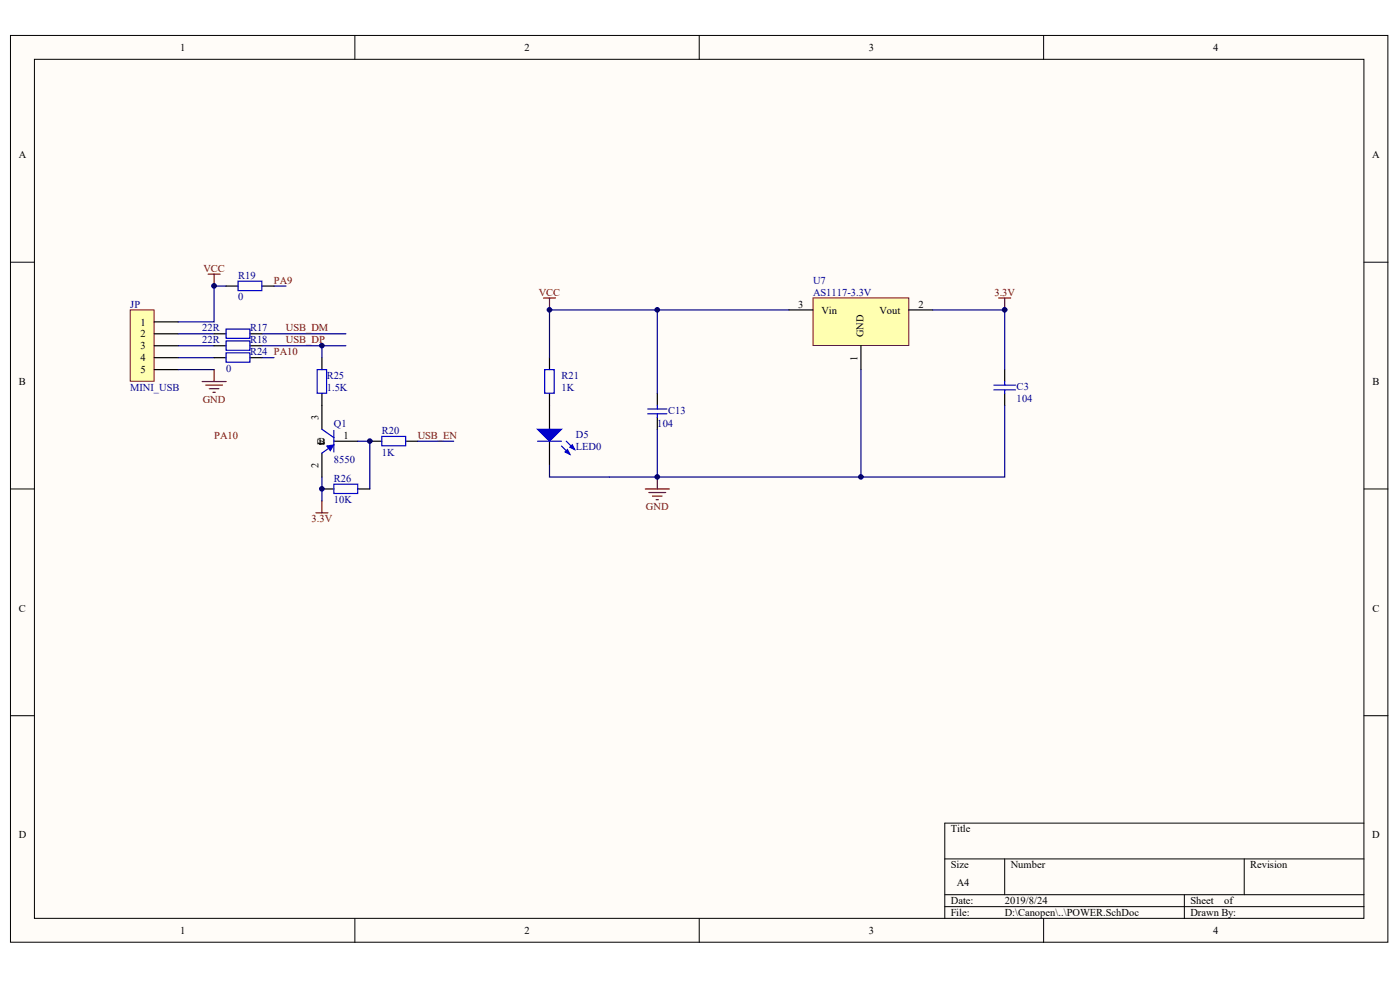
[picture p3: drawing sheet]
<svg xmlns="http://www.w3.org/2000/svg" width="288mm" height="202mm" viewBox="0 0 288 202" stroke-linecap="round" stroke-linejoin="round" font-family="sans-serif">
<g fill="#fffcf8" stroke="#000" stroke-width=".21">
<path d="M2.2 7.3h283.2v186.3h-283.2z"/>
<path d="M7.1 12.2h273.3v176.5h-273.3z"/>
</g>
<g fill="none" stroke="#000" stroke-width=".21">
<path d="M73 7.3v4.9M143.8 7.3v4.9M214.6 7.3v4.9M2.2 53.9h4.9M280.5 53.9h4.9M2.2 100.4h4.9M280.5 100.4h4.9M2.2 147h4.9M280.5 147h4.9M194.3 176.4h86.2M206.6 176.4v7.4M255.8 176.4v7.4"/>
<path d="M280.5 169.1h-86.2v19.6M73 188.7v4.9M143.8 188.7v4.9M194.3 183.8h86.2M194.3 186.3h86.2M214.6 188.7v4.9M243.5 183.8v4.9"/>
</g>
<path d="M113 73.5v2.4M113 80.8v7.4M113 90.6v4.9M135.2 80.8v2.5M135.2 85.7v2.5" fill="none" stroke="#000" stroke-width=".25"/>
<g fill="#00f" stroke="#00f" stroke-width=".25">
<path d="M110.5 88.2h5l-2.5 2.4z"/>
<path d="M116.2 92.8l.5-.4 .5 .9z"/>
<path d="M117.2 91.9l.5-.5 .5 1z"/>
</g>
<path d="M112 75.9h1.9v4.9h-1.9zM110.5 90.6h5M115.5 91.6l1.7 1.7M116.4 90.6l1.8 1.8M133.2 84h3.9M133.2 85h3.9M135.2 83.3v.7M135.2 85v.7" fill="none" stroke="#00f" stroke-width=".25"/>
<path d="M111.8 61.2h2.4M113 61.2v2.5M135.2 98v2.4M132.7 100.4h4.9M133.4 101.2h3.5M134.2 101.9h1.9M134.9 102.7h.5" fill="none" stroke="#800000" stroke-width=".25"/>
<path d="M167.2 61.2h19.7v9.8h-19.7z" fill="#ffffb0" stroke="#800000" stroke-width=".21"/>
<path d="M162.2 63.7h5M177 71v4.9M186.9 63.7h4.9M206.6 75.9v2.5M206.6 80.8v2.5" fill="none" stroke="#000" stroke-width=".25"/>
<path d="M204.4 79.1h4.4M206.6 78.4v.7M204.4 80.1h4.4M206.6 80.1v.7" fill="none" stroke="#00f" stroke-width=".25"/>
<path d="M191.8 63.7h14.8" fill="none" stroke="#000080" stroke-width=".25"/>
<path d="M26.8 63.7h4.9v14.6h-4.9z" fill="#ffffb0" stroke="#800000" stroke-width=".21"/>
<g fill="none" stroke="#000" stroke-width=".25">
<path d="M46.5 58.8h2.4M53.9 58.8h2.4M31.7 66.1h4.9M31.7 68.6h4.9M31.7 71h4.9M31.7 73.5h4.9M31.7 75.9h4.9M44 68.6h2.5M44 71h2.5M44 73.5h2.5M51.4 68.6h2.5M51.4 71h2.5"/>
<path d="M51.4 73.5h2.5M66.2 73.5v2.4M66.2 80.8v7.4M66.2 93.1v4.9M68.7 90.6h4.9M76 90.6h2.5M83.4 90.6h2.5M66.2 100.4h2.5M73.6 100.4h2.4"/>
</g>
<path d="M42.8 56.3h2.5M44 56.3v2.5M41.6 78.4h4.9M42.3 79.1h3.4M43 79.9h2M44 75.9v2.5M205.4 61.2h2.4M206.6 61.2v2.5M43.8 80.6h.5M65 105.3h2.4M66.2 102.9v2.4" fill="none" stroke="#800000" stroke-width=".25"/>
<g fill="none" stroke="#000080" stroke-width=".25">
<path d="M46.5 58.8h-2.5v7.3h-7.4M56.3 58.8h2.5M36.6 71h7.4M36.6 68.6h7.4M36.6 75.9h7.4M36.6 73.5h7.4M53.9 71h17.2M53.9 68.6h17.2M53.9 73.5h2.4M66.2 71v2.5M135.2 63.7v17.1M162.2 63.7h-49.2v9.8"/>
<path d="M177 75.9v22.1M206.6 63.7v12.2M66.2 98v4.9M73.6 90.6h2.4v9.8M85.9 90.6h7.4M113 95.5v2.5h22.2M135.2 88.2v9.8M206.6 83.3v14.7h-71.4"/>
</g>
<path d="M48.9 57.8h5v1.9h-5zM46.5 67.6h4.9v1.9h-4.9zM46.5 70h4.9v2h-4.9zM46.5 72.5h4.9v1.9h-4.9zM65.2 75.9h2v4.9h-2zM66.2 88.2l2.5 1.7M67.9 91.9l-1.7 1.2M68.7 99.5h4.9v1.9h-4.9zM68.7 88.4v4.4M78.5 89.7h4.9v1.9h-4.9z" fill="none" stroke="#00f" stroke-width=".25"/>
<path d="M67.2 91.6l1.5-.2-.8 1.2z" fill="#00f" stroke="#00f" stroke-width=".21"/>
<g fill="#000080" stroke="#000080" stroke-width=".21">
<circle cx="44" cy="58.7" r=".48"/>
<circle cx="66.2" cy="100.4" r=".47"/>
<circle cx="66.2" cy="71" r=".47"/>
<circle cx="76" cy="90.6" r=".47"/>
<circle cx="113" cy="63.6" r=".47"/>
<circle cx="135.1" cy="98" r=".47"/>
<circle cx="135.1" cy="63.6" r=".47"/>
<circle cx="177" cy="98" r=".47"/>
<circle cx="206.6" cy="63.6" r=".47"/>
</g>
<g font-size="2.2">
<text x="37" y="10.5">1</text>
<text x="107.8" y="10.5">2</text>
<text x="178.7" y="10.5">3</text>
<text x="249.5" y="10.5">4</text>
<text x="3.9" y="32.5">A</text>
<text x="282.2" y="32.5">A</text>
<text x="164.1" y="63.2">3</text>
<text x="168.9" y="64.4">Vin</text>
<text x="180.8" y="64.4">Vout</text>
<text x="188.8" y="63.2">2</text>
<text x="28.9" y="66.9">1</text>
<text x="28.9" y="69.3">2</text>
<text x="28.9" y="71.8">3</text>
<text x="28.9" y="74.2">4</text>
<text x="28.9" y="76.7">5</text>
<text x="3.9" y="79.1">B</text>
<text x="282.2" y="79.1">B</text>
<text x="65.5" y="91.4">B</text>
<text x="70.6" y="90.2">1</text>
<text x="3.9" y="125.7">C</text>
<text x="282.2" y="125.7">C</text>
<text x="3.9" y="172.2">D</text>
<text x="195.5" y="171">Title</text>
<text x="282.2" y="172.2">D</text>
<text x="195.5" y="178.4">Size</text>
<text x="207.8" y="178.4">Number</text>
<text x="257.1" y="178.4">Revision</text>
<text x="195.5" y="185.7">Date:</text>
<text x="196.7" y="182">A4</text>
<text x="206.6" y="185.7">2019/8/24</text>
<text x="244.8" y="185.7">Sheet</text>
<text x="251.7" y="185.7">of</text>
<text x="37" y="191.9">1</text>
<text x="107.8" y="191.9">2</text>
<text x="178.7" y="191.9">3</text>
<text x="195.5" y="188.2">File:</text>
<text x="206.6" y="188.2">D:\Canopen\..\POWER.SchDoc</text>
<text x="244.8" y="188.2">Drawn By:</text>
<text x="249.5" y="191.9">4</text>
</g>
<g font-size="2.2" fill="#800000">
<text x="41.8" y="55.8">VCC</text>
<text x="56.3" y="58.3">PA9</text>
<text x="110.8" y="60.7">VCC</text>
<text x="204.5" y="60.7">3.3V</text>
<text x="58.8" y="68.1">USB_DM</text>
<text x="58.8" y="70.5">USB_DP</text>
<text x="41.7" y="82.8">GND</text>
<text x="44" y="90.2">PA10</text>
<text x="85.9" y="90.2">USB_EN</text>
<text x="64.1" y="107.3">3.3V</text>
<text x="132.8" y="104.8">GND</text>
</g>
<g font-size="2.2" fill="#000080">
<text x="48.9" y="57.3">R19</text>
<text x="167.2" y="58.3">U7</text>
<text x="26.8" y="63.2">JP</text>
<text x="48.9" y="61.7">0</text>
<text x="167.2" y="60.7">AS1117-3.3V</text>
<text x="41.6" y="68.1">22R</text>
<text x="41.6" y="70.5">22R</text>
<text x="51.4" y="68.1">R17</text>
<text x="51.4" y="70.5">R18</text>
<text x="46.5" y="76.4">0</text>
<text x="51.4" y="73">R24 PA10</text>
<text x="67.2" y="77.9">R25</text>
<text x="115.5" y="77.9">R21</text>
<text x="26.8" y="80.4">MINI_USB</text>
<text x="67.2" y="80.4">1.5K</text>
<text x="115.5" y="80.4">1K</text>
<text x="209" y="80.1">C3</text>
<text x="209" y="82.6">104</text>
<text x="68.7" y="87.7">Q1</text>
<text x="78.5" y="89.2">R20</text>
<text x="118.4" y="89.9">D5</text>
<text x="135.2" y="87.7">104</text>
<text x="137.4" y="85">C13</text>
<text x="68.7" y="95.1">8550</text>
<text x="78.5" y="93.6">1K</text>
<text x="118.4" y="92.4">LED0</text>
<text x="68.7" y="99">R26</text>
<text x="68.7" y="103.4">10K</text>
</g>
<g font-size="2.1">
<text x="177.6" y="69.3" transform="rotate(-90 177.6 69.3)">GND</text>
<text x="176.3" y="74.1" transform="rotate(-90 176.3 74.1)">1</text>
<text x="65.5" y="86.2" transform="rotate(-90 65.5 86.2)">3</text>
<text x="66.7" y="91.4" transform="rotate(-90 66.7 91.4)">C</text>
<text x="66.7" y="91.4" transform="rotate(-90 66.7 91.4)">E</text>
<text x="65.5" y="96.2" transform="rotate(-90 65.5 96.2)">2</text>
</g>
</svg>
